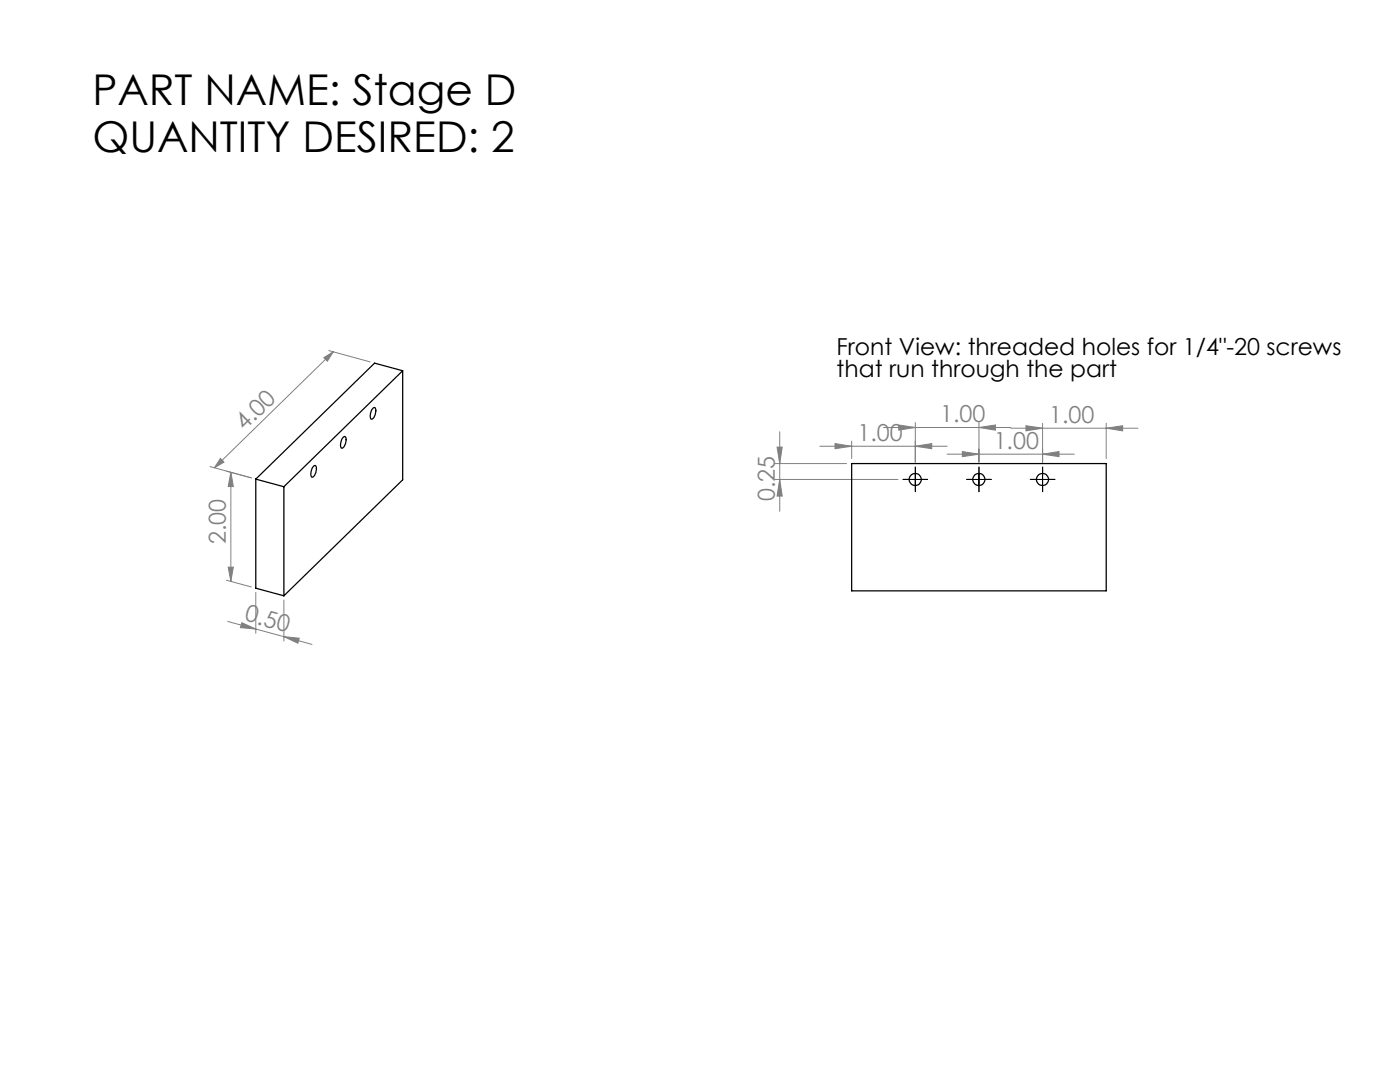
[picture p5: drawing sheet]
<svg xmlns="http://www.w3.org/2000/svg" width="279mm" height="216mm" viewBox="0 0 279 216" stroke-linecap="round" stroke-linejoin="round" font-family="sans-serif">
<g fill="none" stroke="#808080" stroke-width=".2">
<path d="M64.6 71.4l1.9-1.2-1.2 1.9zM65.6 70l8.3 2.2M66.5 70.2l-23.7 23.1M41.9 93.1l8.3 2.3-5-1.4M44 91.5l.7 .7-1.9 1.1zM46.1 94.2v21.8M46.1 94.2l.5 2.9h-1.1zM154.6 95.7h24.6M154.6 92.5h14.3M155.1 89.2h1l-.5 3.3zM155.6 86.1v15.9M155.6 95.7l.5 3.3h-1z"/>
<path d="M163.6 89h25.4M166.7 88.5l3.3 .5-3.3 .5zM170 88v3.5M176.3 85.3h25.4M179.4 84.8l3.3 .5-3.3 .5zM182.7 89l3.2-.5v1zM182.7 84.3v7.9M189 90.6h25.4M192.1 90.1l3.3 .5-3.3 .5zM195.4 85.3l3.2-.5v1zM195.4 84.3v7.9M201.7 85.4h25.4"/>
<path d="M204.8 84.9l3.3 .5-3.3 .6zM208.1 90.6l3.2-.5v1zM208.1 84.5v7.7M220.8 85.4l3.2-.5v1.1zM220.8 84.5v7M45.2 115.8l5 1.3M45.5 113.2h1.1l-.5 2.8zM51 118.2v8.2M56.7 119.7v8.2M45.4 124l11.3 3M48.3 124.2l2.7 1.3-3-.3zM56.7 127l3 .4-.3 .9z"/>
<path d="M56.7 127l5.6 1.6"/>
</g>
<path d="M181.4 95.7h-1.2M182.7 94.4v-1.2M182.7 96.9v1.2M183.9 95.7h1.2M194.1 95.7h-1.2M195.4 94.4v-1.2M195.4 96.9v1.2M196.6 95.7h1.2M206.8 95.7h-1.2M208.1 94.4v-1.2M208.1 96.9v1.2M209.3 95.7h1.2" fill="none" stroke="#000" stroke-width=".2" stroke-dasharray="15.2 1.3 1.3 1.3"/>
<path d="M181.4 95.7h2.5M182.7 94.4v2.5M194.1 95.7h2.5M195.4 94.4v2.5M206.8 95.7h2.5M208.1 94.4v2.5" fill="none" stroke="#000" stroke-width=".2"/>
<g fill="#808080">
<path d="M182.7 89l3.2-.5v1zM166.7 88.5l3.3 .5-3.3 .5z"/>
<path d="M179.4 84.8l3.3 .5-3.3 .5zM195.4 85.3l3.2-.5v1zM192.1 90.1l3.3 .5-3.3 .5zM208.1 90.6l3.2-.5v1zM204.8 84.9l3.3 .5-3.3 .6zM220.8 85.4l3.2-.5v1.1z"/>
<path d="M44 91.5l.7 .7-1.9 1.1zM64.6 71.4l1.9-1.2-1.2 1.9z"/>
<path d="M155.6 95.7l.5 3.3h-1zM155.1 89.2h1l-.5 3.3z"/>
<path d="M46.1 94.2l.5 2.9h-1.1zM45.5 113.2h1.1l-.5 2.8z"/>
<path d="M48.3 124.2l2.7 1.3-3-.3zM56.7 127l3 .4-.3 .9z"/>
</g>
<g fill="none" stroke="#000" stroke-width=".25">
<path d="M80.4 74l-23.7 23.1M80.4 74l-5.6-1.5-23.8 23.1M80.4 74v21.7l-23.7 23.2M51 95.6l5.7 1.5M51 95.6v21.8l5.7 1.5M56.7 97.1v21.8M62.6 93l.2-.1a.98 .98 0 0 1 .2 1.4 .8 .8 0 0 1-.8 .8 2.24 2.24 0 0 1 .4-2.1zM68.5 87.2l.3-.1a.98 .98 0 0 1 .2 1.4 .8 .8 0 0 1-.9 .9 2.24 2.24 0 0 1 .4-2.2zM74.4 81.5l.3-.2a.98 .98 0 0 1 .2 1.4 .8 .8 0 0 1-.9 .9 2.24 2.24 0 0 1 .4-2.1zM170 92.5h50.8v25.4h-50.8z"/>
<circle cx="182.7" cy="95.7" r="1.2"/>
<circle cx="195.4" cy="95.7" r="1.2"/>
<circle cx="208.1" cy="95.7" r="1.2"/>
</g>
<g font-size="8.5">
<text x="18.4" y="20.9">PART NAME: Stage D</text>
<text x="18.4" y="30.4">QUANTITY DESIRED: 2</text>
</g>
<g font-size="4.7">
<text x="167" y="70.8">Front View: threaded holes for 1/4&quot;-20 screws</text>
<text x="167" y="75.3">that run through the part</text>
</g>
<g font-size="4.7" fill="#808080">
<text x="48.8" y="86.1" transform="rotate(-44 48.8 86.1)">4.00</text>
<text x="171.1" y="88">1.00</text>
<text x="187.6" y="84.3">1.00</text>
<text x="198.3" y="89.6">1.00</text>
<text x="209.4" y="84.4">1.00</text>
<text x="154.6" y="100" transform="rotate(-90 154.6 100)">0.25</text>
<text x="45.1" y="108.6" transform="rotate(-90 45.1 108.6)">2.00</text>
<text x="48.7" y="123.8" transform="rotate(15 48.7 123.8)">0.50</text>
</g>
</svg>
